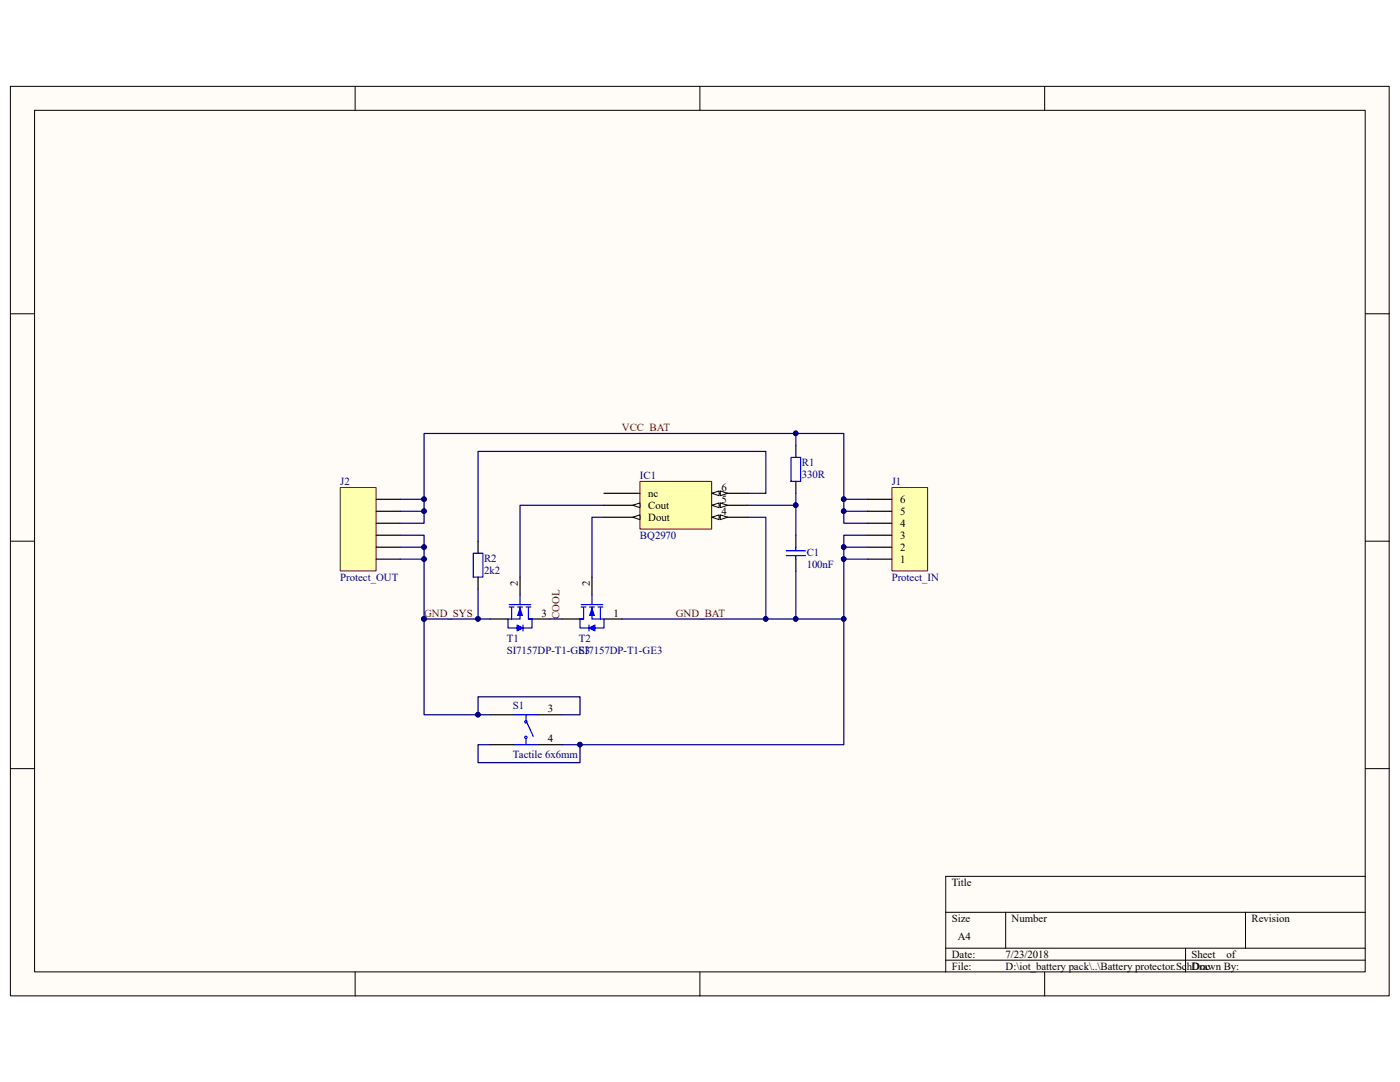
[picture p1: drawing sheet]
<svg xmlns="http://www.w3.org/2000/svg" width="279mm" height="216mm" viewBox="0 0 279 216" stroke-linecap="round" stroke-linejoin="round" font-family="sans-serif">
<path d="M2.1 17.3h275.1v181.4h-275.1z" fill="#fffcf8"/>
<path d="M2.1 17.2h275.1v181.5h-275.1z" fill="none" stroke="#000" stroke-width=".2"/>
<path d="M6.9 22.1h265.6v171.8h-265.6z" fill="#fffcf8"/>
<g fill="none" stroke="#000" stroke-width=".2">
<path d="M70.9 17.2v4.8M139.7 17.2v4.8M208.5 17.2v4.8M6.9 22h265.6v171.9h-265.6zM2.1 62.6h4.8M272.5 62.6h4.8M2.1 108h4.8M272.5 108h4.8M2.1 153.4h4.8M272.5 153.4h4.8M272.5 174.9h-83.8v19.1M70.9 194v4.8"/>
<path d="M139.7 194v4.8M188.7 182h83.8M188.7 189.2h83.8M188.7 191.6h83.8M200.7 182v7.2M208.5 194v4.8M236.6 189.2v4.8M248.6 182v7.2"/>
</g>
<path d="M178.1 97.3h7v16.6h-7z" fill="#ffffb0"/>
<path d="M178 97.3h7.1v16.6h-7.1z" fill="none" stroke="#800000" stroke-width=".2"/>
<path d="M173.2 99.6h4.8M173.2 111.6h4.8M173.2 109.2h4.8M173.2 106.8h4.8M173.2 104.4h4.8M173.2 102h4.8" fill="none" stroke="#000" stroke-width=".24"/>
<path d="M67.9 97.3h7.2v16.6h-7.2z" fill="#ffffb0"/>
<path d="M67.9 97.3h7.2v16.6h-7.2z" fill="none" stroke="#800000" stroke-width=".2"/>
<path d="M75.1 99.6h4.8M75.1 111.6h4.8M75.1 109.2h4.8M75.1 106.8h4.8M75.1 104.4h4.8M75.1 102h4.8" fill="none" stroke="#000" stroke-width=".24"/>
<path d="M127.8 96.1h14.2v9.5h-14.2z" fill="#ffffb0"/>
<path d="M127.7 96.1h14.3v9.5h-14.3z" fill="none" stroke="#800000" stroke-width=".2"/>
<path d="M120.5 98.4h7.2M120.5 100.8h7.2" fill="none" stroke="#000" stroke-width=".24"/>
<path d="M126.3 100.8l1.4-.5v1z" fill="#fffcf8"/>
<path d="M126.3 100.8l1.4-.5v1z" fill="none" stroke="#000" stroke-width=".2"/>
<path d="M120.5 103.2h7.2" fill="none" stroke="#000" stroke-width=".24"/>
<path d="M126.3 103.2l1.4-.5v1z" fill="#fffcf8"/>
<path d="M126.3 103.2l1.4-.5v1z" fill="none" stroke="#000" stroke-width=".2"/>
<path d="M142.1 103.2h7.2" fill="none" stroke="#000" stroke-width=".24"/>
<path d="M142.1 103.2l1.4-.5v1z" fill="#fffcf8"/>
<path d="M142.1 103.2l1.4-.5v1z" fill="none" stroke="#000" stroke-width=".2"/>
<path d="M143.7 102.7l1.5 .5-1.5 .5z" fill="#fffcf8"/>
<path d="M143.7 102.7l1.5 .5-1.5 .5z" fill="none" stroke="#000" stroke-width=".2"/>
<path d="M142.1 100.8h7.2" fill="none" stroke="#000" stroke-width=".24"/>
<path d="M142.1 100.8l1.4-.5v1z" fill="#fffcf8"/>
<path d="M142.1 100.8l1.4-.5v1z" fill="none" stroke="#000" stroke-width=".2"/>
<path d="M143.7 100.3l1.5 .5-1.5 .5z" fill="#fffcf8"/>
<path d="M143.7 100.3l1.5 .5-1.5 .5z" fill="none" stroke="#000" stroke-width=".2"/>
<path d="M142.1 98.4h7.2" fill="none" stroke="#000" stroke-width=".24"/>
<path d="M142.1 98.4l1.4-.4v.9z" fill="#fffcf8"/>
<path d="M142.1 98.4l1.4-.4v.9z" fill="none" stroke="#000" stroke-width=".2"/>
<path d="M143.7 98l1.5 .4-1.5 .5z" fill="#fffcf8"/>
<path d="M143.7 98l1.5 .4-1.5 .5z" fill="none" stroke="#000" stroke-width=".2"/>
<path d="M103.8 115.2v3.5M97.8 123.5h3.6M106.2 123.5h3.6" fill="none" stroke="#000" stroke-width=".24"/>
<path d="M103.8 118.7v1.9M101.6 120.6h4.3M101.6 121.1h1M102.1 121.1v2.4M103.3 121.1h1M103.8 121.1v2.4h-2.4M105 121.1h.9M105.5 121.1v2.4" fill="none" stroke="#00f" stroke-width=".24"/>
<path d="M103.8 121.4l.5 1.4h-1z" fill="#00f"/>
<path d="M103.8 121.4l.5 1.4h-1z" fill="none" stroke="#00f" stroke-width=".2"/>
<path d="M101.4 123.5v1.8h4.8v-1.8h-.7" fill="none" stroke="#00f" stroke-width=".24"/>
<path d="M103.2 124.7l1.2 .6-1.2 .6z" fill="#00f"/>
<path d="M103.2 124.7l1.2 .6-1.2 .6z" fill="none" stroke="#00f" stroke-width=".2"/>
<path d="M118.1 118.7v1.9M104.4 124.7v1.2M116 120.6h4.3M116 121.1h.9M116.5 121.1v2.4M117.7 121.1h.9M118.1 121.1v2.4h2.4M119.3 121.1h1M119.8 121.1v2.4" fill="none" stroke="#00f" stroke-width=".24"/>
<path d="M118.1 115.2v3.5M112.2 123.5h3.5M120.5 123.5h3.6" fill="none" stroke="#000" stroke-width=".24"/>
<path d="M118.1 121.4l.5 1.4h-.9z" fill="#00f"/>
<path d="M118.1 121.4l.5 1.4h-.9z" fill="none" stroke="#00f" stroke-width=".2"/>
<path d="M116.5 123.5h-.8v1.8h4.8v-1.8" fill="none" stroke="#00f" stroke-width=".24"/>
<path d="M117.5 125.3l1.2-.6v1.2z" fill="#00f"/>
<path d="M117.5 125.3l1.2-.6v1.2z" fill="none" stroke="#00f" stroke-width=".2"/>
<g fill="none" stroke="#00f" stroke-width=".24">
<path d="M157.9 91.3h1.9v4.7h-1.9zM94.5 110.4h1.9v4.8h-1.9zM156.9 109.9h3.8M156.9 110.9h3.8M158.8 109.2v.7M158.8 110.9v.7M117.5 124.7v1.2M102.6 142.6h4.8M102.6 148.6h4.8M105 142.6v1.2M105 147.4v1.2M105.2 144.3l1.2 2.6"/>
<circle cx="105" cy="144" r=".24"/>
<circle cx="105" cy="147.1" r=".24"/>
</g>
<path d="M158.8 88.9v2.4M158.8 96v2.4M95.4 108v2.4M95.4 115.2v2.3M158.8 106.8v2.4M158.8 111.6v2.4M97.8 142.6h4.8M97.8 148.6h4.8M107.4 142.6h4.8M107.4 148.6h4.8" fill="none" stroke="#000" stroke-width=".24"/>
<g fill="#000080" stroke="#000080" stroke-width=".2">
<circle cx="84.6" cy="123.5" r=".45"/>
<circle cx="158.8" cy="100.8" r=".45"/>
<circle cx="95.4" cy="123.5" r=".45"/>
<circle cx="152.8" cy="123.5" r=".45"/>
<circle cx="168.4" cy="109.2" r=".45"/>
<circle cx="168.4" cy="111.5" r=".45"/>
<circle cx="168.4" cy="102" r=".45"/>
<circle cx="168.4" cy="99.6" r=".45"/>
<circle cx="84.6" cy="109.2" r=".45"/>
<circle cx="84.6" cy="111.5" r=".45"/>
<circle cx="84.6" cy="102" r=".45"/>
<circle cx="84.6" cy="99.6" r=".45"/>
<circle cx="158.8" cy="86.5" r=".45"/>
<circle cx="158.8" cy="123.5" r=".45"/>
<circle cx="168.4" cy="123.5" r=".45"/>
<circle cx="115.7" cy="148.6" r=".45"/>
<circle cx="95.4" cy="142.6" r=".45"/>
</g>
<g fill="none" stroke="#000080" stroke-width=".24">
<path d="M79.9 99.6h4.7M149.3 98.4h3.5v-8.3h-57.4v17.9M158.8 86.5h-74.2v17.9h-4.7M158.8 88.9v-2.4h9.6v17.9h4.8M158.8 98.4v8.4M168.4 99.6h4.8M79.9 106.8h4.7v16.7h10.8M79.9 109.2h4.7M79.9 111.6h4.7M79.9 102h4.7M95.4 117.5v6h2.4M120.5 103.2h-2.4v12"/>
<path d="M120.5 100.8h-16.7v14.4M149.3 103.2h3.5v20.3M149.3 100.8h9.5M158.8 114v9.5h-34.7M168.4 109.2h4.8M168.4 111.6h4.8M168.4 102h4.8M173.2 106.8h-4.8v16.7h-9.6M84.6 123.5v19.1h13.2M109.8 123.5h2.4M168.4 123.5v25.1h-56.2M95.4 142.6v-3.6h20.3v3.6h-3.5"/>
<path d="M97.8 148.6h-2.4v3.6h20.3v-3.6"/>
</g>
<g font-size="2.2" fill="#800000">
<text x="124.1" y="86">VCC_BAT</text>
<text x="84.6" y="123.1">GND_SYS</text>
<text x="111.7" y="123.5" transform="rotate(-90 111.7 123.5)">COOL</text>
<text x="134.9" y="123.1">GND_BAT</text>
</g>
<g font-size="2.2" fill="#000080">
<text x="127.7" y="95.6">IC1</text>
<text x="160" y="95.3">330R</text>
<text x="160" y="93">R1</text>
<text x="67.9" y="96.8">J2</text>
<text x="178" y="96.8">J1</text>
<text x="127.7" y="107.5">BQ2970</text>
<text x="96.6" y="112.1">R2</text>
<text x="161" y="113.2">100nF</text>
<text x="161" y="110.9">C1</text>
<text x="67.9" y="115.9">Protect_OUT</text>
<text x="96.6" y="114.5">2k2</text>
<text x="178" y="115.9">Protect_IN</text>
<text x="101.1" y="130.5">SI7157DP-T1-GE3</text>
<text x="101.1" y="128.1">T1</text>
<text x="115.5" y="130.5">SI7157DP-T1-GE3</text>
<text x="115.5" y="128.1">T2</text>
<text x="102.4" y="141.4">S1</text>
<text x="102.4" y="151.2">Tactile 6x6mm</text>
</g>
<g font-size="2.2">
<text x="129.4" y="99.1">nc</text>
<text x="129.4" y="101.6">Cout</text>
<text x="144" y="100.4">5</text>
<text x="144" y="98">6</text>
<text x="179.7" y="100.4">6</text>
<text x="129.4" y="103.9">Dout</text>
<text x="144" y="102.7">4</text>
<text x="179.7" y="107.5">3</text>
<text x="179.7" y="105.2">4</text>
<text x="179.7" y="102.7">5</text>
<text x="179.7" y="112.3">1</text>
<text x="179.7" y="109.9">2</text>
<text x="103.3" y="116.8" transform="rotate(-90 103.3 116.8)">2</text>
<text x="117.7" y="116.8" transform="rotate(-90 117.7 116.8)">2</text>
<text x="108.1" y="123.1">3</text>
<text x="122.5" y="123.1">1</text>
<text x="109.3" y="142.2">3</text>
<text x="109.3" y="148.1">4</text>
<text x="189.9" y="176.8">Title</text>
<text x="189.9" y="183.9">Size</text>
<text x="201.9" y="183.9">Number</text>
<text x="249.8" y="183.9">Revision</text>
<text x="189.9" y="191.1">Date:</text>
<text x="191.1" y="187.5">A4</text>
<text x="200.7" y="191.1">7/23/2018</text>
<text x="237.8" y="191.1">Sheet</text>
<text x="244.8" y="191.1">of</text>
<text x="189.9" y="193.5">File:</text>
<text x="200.7" y="193.5">D:\iot_battery pack\..\Battery protector.SchDoc</text>
<text x="239.3" y="193.5">rawn By:</text>
</g>
</svg>
